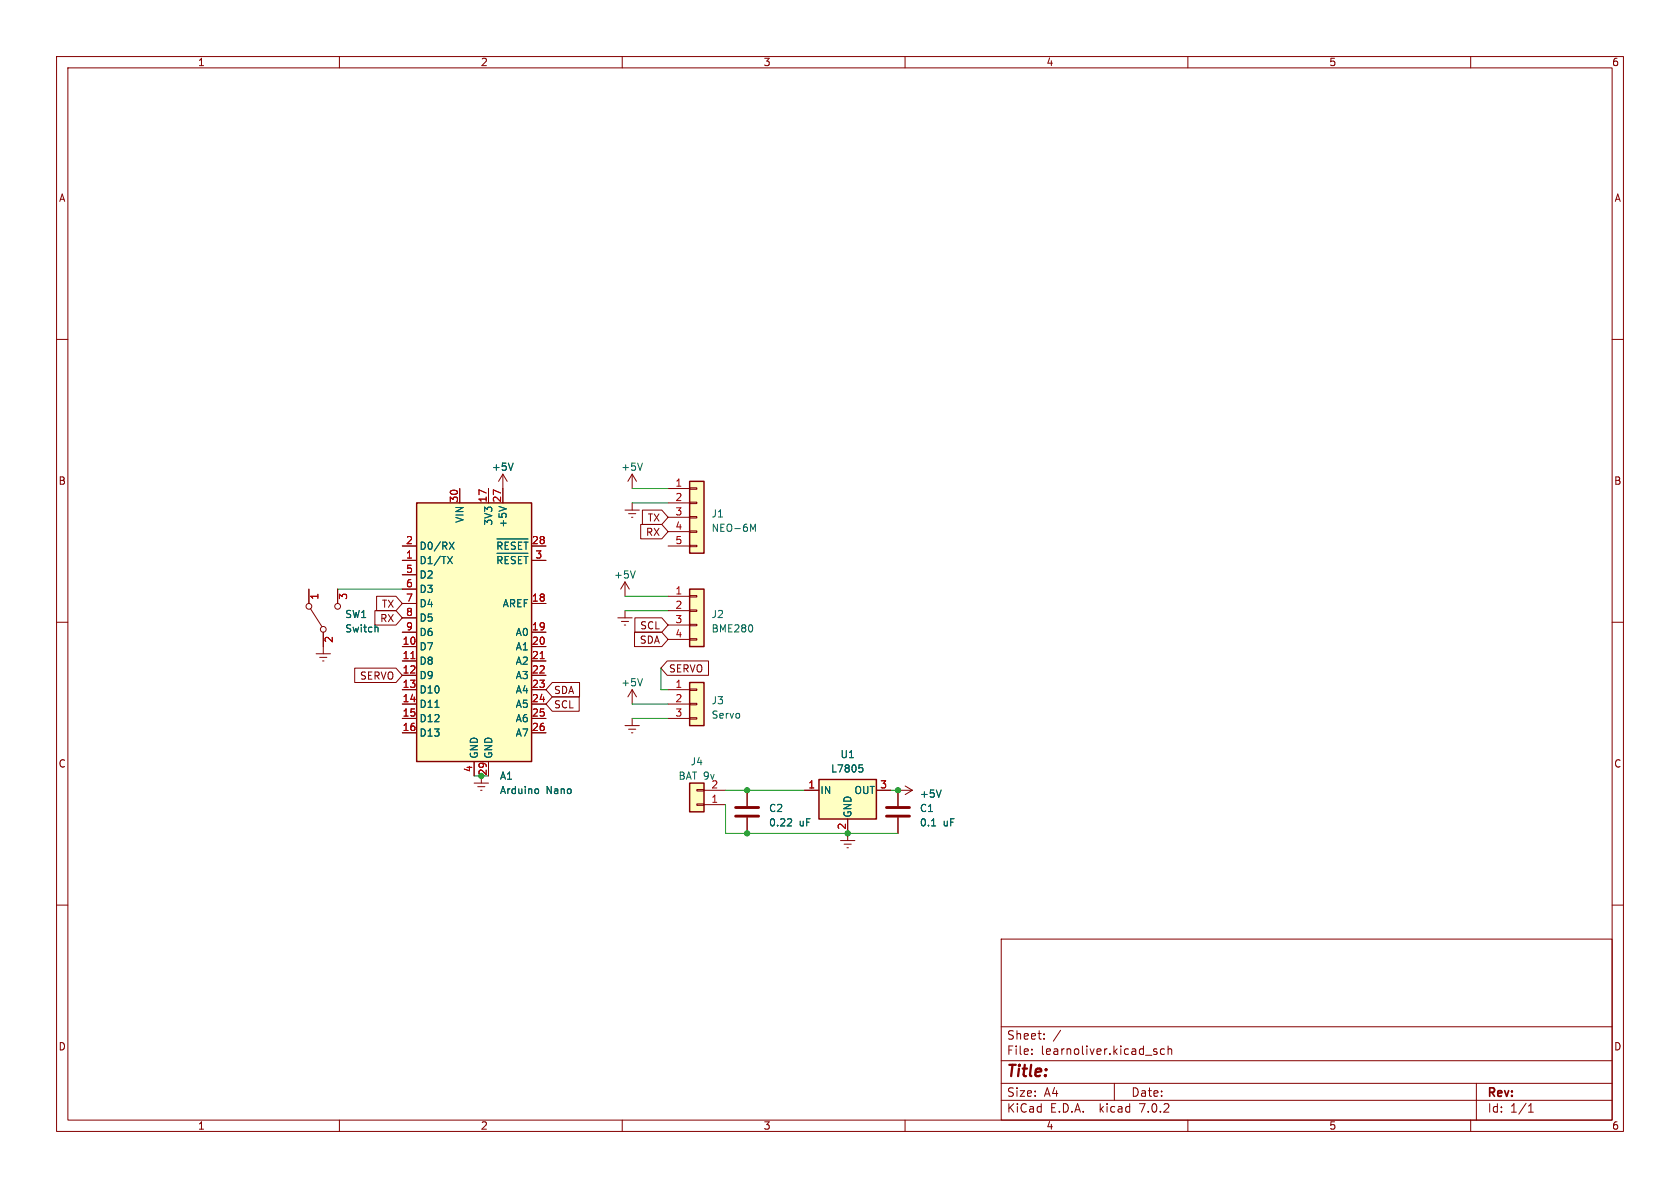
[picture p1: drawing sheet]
<svg xmlns="http://www.w3.org/2000/svg" width="297mm" height="210mm" viewBox="0 0 297 210" stroke-linecap="round" stroke-linejoin="round" font-family="sans-serif">
<g fill="none" stroke="#840000" stroke-width=".18">
<path d="M10 10h277v190h-277zM12 12h273v186h-273zM60 10v2M110 10v2M160 10v2M210 10v2M260 10v2M10 60h2M285 60h2M71.1 96.5h2.6M71.1 99.1h2.6M81.3 86.4v2.5"/>
<path d="M86.4 86.4v2.5M88.9 83.8v5.1M88.9 83.8l-.8 1.3M88.9 83.8l.8 1.3M94 96.5h2.5M94 99.1h2.5M110.5 90.2h2.5M111.1 90.8h1.3M111.6 91.4h.3M111.8 83.8v2.6M111.8 88.9v1.3M111.8 83.8l-.8 1.3"/>
<path d="M111.8 83.8l.7 1.3M113.3 92.7h3.7l1.1 1.3-1.1 1.3h-3.7zM113.6 90.2h3.4l1.1 1.2-1.1 1.3h-3.4zM118.1 86.4h3.8M118.1 88.9h3.8M118.1 91.4h3.8M118.1 94h3.8M118.1 96.5h3.8M121.9 96.4h1.3v.2h-1.3zM121.9 93.9h1.3v.2h-1.3zM121.9 91.3h1.3v.3h-1.3zM121.9 88.8h1.3v.2h-1.3z"/>
<path d="M121.9 86.2h1.3v.3h-1.3zM10 110h2M54.6 104.1v2.6M54.9 107.6l2 3.1M55.9 115.6h2.5M56.5 116.2h1.3M57 116.8h.3M57.1 111.8v3.8M59.7 104.1v2.6M62.7 118.1h7.3l1.1 1.3-1.1 1.3h-7.3zM66.3 107.9h3.7l1.1 1.3-1.1 1.3h-3.7zM66.6 105.4h3.4l1.1 1.3-1.1 1.3h-3.4z"/>
<path d="M71.1 109.2h2.6M71.1 114.3h2.6M71.1 116.8h2.6M71.1 119.4h2.6M71.1 106.7h2.6M71.1 111.8h2.6M71.1 101.6h2.6M71.1 104.1h2.6M94 114.3h2.5M94 116.8h2.5M94 119.4h2.5M94 106.7h2.5"/>
<path d="M94 111.8h2.5M109.2 109.2h2.6M109.9 109.9h1.2M110.4 110.5h.2M110.5 102.9v2.5M110.5 108v1.2M110.5 102.9l-.8 1.2M110.5 102.9l.8 1.2M112.2 111.8h4.8l1.1 1.2-1.1 1.3h-4.8zM112.2 109.2h4.8l1.1 1.3-1.1 1.3h-4.8zM118 116.8h7.3v2.6h-7.3l-1.2-1.3zM118.1 105.4h3.8"/>
<path d="M118.1 108h3.8M118.1 110.5h3.8M118.1 113h3.8M121.9 112.9h1.3v.3h-1.3zM121.9 110.4h1.3v.2h-1.3zM121.9 107.8h1.3v.3h-1.3zM121.9 105.3h1.3v.2h-1.3zM285 110h2M71.1 121.9h2.6M71.1 124.5h2.6M71.1 127h2.6M71.1 129.5h2.6"/>
<path d="M83.8 138.4h2.6M83.8 134.6v2.6M84.5 139.1h1.2M85 139.7h.2M85.1 137.2v1.2M86.4 134.6v2.6M94 121.9h2.5M94 124.5h2.5M94 127h2.5M94 129.5h2.5M97.6 120.6h4.9v2.6h-4.9l-1.1-1.3zM97.6 123.2h4.8v2.5h-4.8l-1.1-1.2z"/>
<path d="M110.5 128.3h2.5M111.1 128.9h1.3M111.6 129.5h.3M111.8 121.9l-.8 1.3M111.8 121.9v2.6M111.8 127v1.3M111.8 121.9l.7 1.3M118.1 121.9h3.8M118.1 124.5h3.8M118.1 127h3.8M121.9 126.9h1.3v.2h-1.3zM121.9 124.3h1.3v.3h-1.3z"/>
<path d="M121.9 121.8h1.3v.2h-1.3zM123.2 139.6h1.3v.2h-1.3zM124.5 139.7h3.8M132.1 139.7v2.8M142.2 139.7h2.6M154.9 139.7h2.6M160 138.9l1.3 .8M161.3 139.7h-2.6v2.8M161.3 139.7l-1.3 .8M10 160h2M123.2 142.1h1.3v.3h-1.3zM124.5 142.2h3.8"/>
<path d="M132.1 144.5v2.8M148.6 148.6h2.5M149.2 149.2h1.3M149.7 149.9h.3M149.9 144.8v3.8M158.7 144.5v2.8M285 160h2M177 166h108v32h-108zM60 198v2M110 198v2M160 198v2M177 194.5h108"/>
<path d="M177 191.5h108M177 187.5h108M177 181.5h108M182.4 186.3v.1M182.4 185.5v.1M184.6 183.6v.1M184.6 182.8v.1M197 191.5v3M204 185.8l.4 .1 .2 .2-.1 .2-.4 .1M204 185.5h.5M205.9 185.5l-.5-.1-.3 .3v.4l.2 .2h.6M206.5 185.5l.2-.1 .4 .1v.9"/>
<path d="M206.5 184.9v1.5M210 198v2M260 198v2M261 191.5v6.5M270.2 196.6h.9M270.2 195.5l.4-.4v1.5"/>
<circle cx="54.6" cy="107.2" r=".51"/>
<circle cx="57.2" cy="111.3" r=".51"/>
<circle cx="59.7" cy="107.2" r=".51"/>
</g>
<g fill="#ffffc2" stroke="#ffffc2" stroke-width=".18">
<path d="M121.9 104.1h2.6v10.2h-2.6z"/>
<path d="M144.8 137.8h10.1v7h-10.1z"/>
<path d="M121.9 85.1h2.6v12.7h-2.6z"/>
<path d="M121.9 138.4h2.6v5.1h-2.6z"/>
<path d="M121.9 120.7h2.6v7.6h-2.6z"/>
<path d="M73.7 88.9h20.3v45.7h-20.3z"/>
</g>
<path d="M73.7 88.9h20.3v45.7h-20.3zM121.9 85.1h2.6v12.7h-2.6zM121.9 104.1h2.6v10.2h-2.6zM121.9 138.4h2.6v5.1h-2.6zM121.9 120.7h2.6v7.6h-2.6zM144.8 137.8h10.1v7h-10.1z" fill="none" stroke="#840000" stroke-width=".25"/>
<g fill="none" stroke="#006464" stroke-width=".18">
<path d="M79.1 98.4l.9 1.2M79.4 95.8l.9 1.3M80 98.4l-.9 1.2M80.3 95.8l-.9 1.3M87.9 95.3h5.4M87.9 97.8h5.4M88 98.4v1.2M88.2 89.5l1.3 .5M88.8 96.1l-.3-.3h-.5v1.3M89.3 98.4v1.2M89.9 95.8h-.6v1.3M90.7 81.9l-.4 1.2"/>
<path d="M91.1 95.9l-.5-.1-.2 .3M91.7 98.4v1.2M92.3 95.8h-.6v1.3M92.6 95.8h.8M93 95.8v1.3M93 98.4v1.2M113.6 81.9l-.4 1.2M132.7 92.7l.4 .9 .4-.9v1.2M66.7 110.9l.1 .1v.7M112.3 100.9l-.4 1.3M113.6 120l-.4 1.2M94.8 139.4l.3 .1 .1 .2v.5l-.4 .1"/>
<path d="M151.9 135.2h.6M152.3 135.7l.3 .2v.3l-.3 .3M166.4 139.7l-.4 1.2M139.8 144.8l.2 .2-.1 .3-.7 .7h.8M164.7 146h.7"/>
</g>
<path d="M130 144.3h4.1M130 142.7h4.1M156.7 144.3h4.1M156.7 142.7h4.1" fill="none" stroke="#840000" stroke-width=".51"/>
<path d="M72.6 116.4h.8M95.5 116.4h.7" fill="none" stroke="#a90000" stroke-width=".18"/>
<path d="M111.8 86.4h6.3M111.8 88.9h6.3M59.7 104.1h11.4M110.5 108h7.6M110.5 105.4h7.6M116.8 118.1v3.8h1.3M83.8 137.2h1.3M111.8 127h6.3M111.8 124.5h6.3M128.3 139.7h13.9M157.5 139.7h1.2M128.3 142.2v5.1h30.4" fill="none" stroke="#009600" stroke-width=".18"/>
<g fill="#009600" stroke="#009600" stroke-width=".18">
<circle cx="149.9" cy="147.3" r=".46"/>
<circle cx="158.7" cy="139.7" r=".46"/>
<circle cx="132.1" cy="139.7" r=".46"/>
<circle cx="132.1" cy="147.3" r=".46"/>
</g>
<text font-size="2.8" fill="#840000" x="178" y="190.8">Title:</text>
<g font-size="2.1" fill="#840000">
<text x="178" y="183.9">Sheet:</text>
<text x="186.2" y="183.9">/</text>
<text x="178" y="186.6">File:</text>
<text x="184" y="186.6">learnoliver.kicad_sch</text>
<text x="178" y="196.8">KiCad</text>
<text x="178" y="194">Size:</text>
<text x="184.6" y="194">A4</text>
<text x="185.7" y="196.8">E.D.A.</text>
<text x="194.4" y="196.8">kicad</text>
<text x="200" y="194">Date:</text>
<text x="201.5" y="196.8">7.0.2</text>
<text x="263" y="194.2">Rev:</text>
<text x="263" y="196.8">Id:</text>
<text x="267" y="196.8">1/1</text>
</g>
<g font-size="1.8" fill="#840000">
<text x="35" y="11.8">1</text>
<text x="85" y="11.8">2</text>
<text x="135" y="11.8">3</text>
<text x="185" y="11.8">4</text>
<text x="235" y="11.8">5</text>
<text x="285" y="11.8">6</text>
<text x="10.4" y="35.8">A</text>
<text x="285.4" y="35.8">A</text>
<text x="10.3" y="85.8">B</text>
<text x="285.3" y="85.8">B</text>
<text x="114.1" y="94.9">RX</text>
<text x="114.4" y="92.4">TX</text>
<text x="67.4" y="107.6">TX</text>
<text x="67.1" y="110.1">RX</text>
<text x="113" y="113.9">SDA</text>
<text x="113" y="111.4">SCL</text>
<text x="118.3" y="119">SERVO</text>
<text x="63.5" y="120.3">SERVO</text>
<text x="97.9" y="122.8">SDA</text>
<text x="97.9" y="125.4">SCL</text>
<text x="10.3" y="135.8">C</text>
<text x="285.3" y="135.8">C</text>
<text x="10.3" y="185.8">D</text>
<text x="285.3" y="185.8">D</text>
<text x="35" y="199.8">1</text>
<text x="85" y="199.8">2</text>
<text x="135" y="199.8">3</text>
<text x="185" y="199.8">4</text>
<text x="235" y="199.8">5</text>
<text x="285" y="199.8">6</text>
</g>
<g font-size="1.8" fill="#006464">
<text x="86.9" y="83.4">+5V</text>
<text x="109.8" y="83.4">+5V</text>
<text x="82.1" y="92.6" transform="rotate(-90 82.1 92.6)">VIN</text>
<text x="87.2" y="93" transform="rotate(-90 87.2 93)">3V3</text>
<text x="89.7" y="93.4" transform="rotate(-90 89.7 93.4)">+5V</text>
<text x="125.7" y="91.6">J1</text>
<text x="125.7" y="94.2">NEO-6M</text>
<text x="74.2" y="99.9">D1/TX</text>
<text x="74.2" y="97.3">D0/RX</text>
<text x="87.6" y="98">~{RESET}</text>
<text x="87.6" y="100.5">~{RESET}</text>
<text x="74.2" y="102.4">D2</text>
<text x="74.2" y="105">D3</text>
<text x="74.2" y="107.5">D4</text>
<text x="88.7" y="107.5">AREF</text>
<text x="108.5" y="102.4">+5V</text>
<text x="61" y="109.4">SW1</text>
<text x="61" y="112">Switch</text>
<text x="74.2" y="110">D5</text>
<text x="74.2" y="112.6">D6</text>
<text x="91" y="112.6">A0</text>
<text x="125.7" y="109.4">J2</text>
<text x="125.7" y="112">BME280</text>
<text x="74.2" y="115.1">D7</text>
<text x="74.2" y="117.7">D8</text>
<text x="91" y="115.1">A1</text>
<text x="91" y="117.7">A2</text>
<text x="74.2" y="120.2">D9</text>
<text x="74.2" y="122.7">D10</text>
<text x="74.2" y="125.3">D11</text>
<text x="91" y="120.2">A3</text>
<text x="91" y="122.7">A4</text>
<text x="91" y="125.3">A5</text>
<text x="109.8" y="121.5">+5V</text>
<text x="125.7" y="124.7">J3</text>
<text x="74.2" y="127.8">D12</text>
<text x="74.2" y="130.4">D13</text>
<text x="91" y="127.8">A6</text>
<text x="91" y="130.4">A7</text>
<text x="125.7" y="127.2">Servo</text>
<text x="84.6" y="134.1" transform="rotate(-90 84.6 134.1)">GND</text>
<text x="87.2" y="134.1" transform="rotate(-90 87.2 134.1)">GND</text>
<text x="88.3" y="138">A1</text>
<text x="119.9" y="138">BAT 9v</text>
<text x="122" y="135.4">J4</text>
<text x="146.9" y="136.7">L7805</text>
<text x="148.5" y="134.2">U1</text>
<text x="88.3" y="140.5">Arduino</text>
<text x="96.5" y="140.5">Nano</text>
<text x="135.9" y="143.7">C2</text>
<text x="145" y="140.5">IN</text>
<text x="150.9" y="140.5">OUT</text>
<text x="162.6" y="143.7">C1</text>
<text x="162.6" y="141.2">+5V</text>
<text x="135.9" y="146.2">0.22</text>
<text x="141.2" y="146.2">uF</text>
<text x="150.7" y="144.5" transform="rotate(-90 150.7 144.5)">GND</text>
<text x="162.6" y="146.2">0.1</text>
<text x="166.7" y="146.2">uF</text>
</g>
<g font-size="1.8" fill="#a90000">
<text x="81" y="88.9" transform="rotate(-90 81 88.9)">30</text>
<text x="86.1" y="88.9" transform="rotate(-90 86.1 88.9)">17</text>
<text x="88.6" y="88.9" transform="rotate(-90 88.6 88.9)">27</text>
<text x="119.3" y="86.1">1</text>
<text x="119.3" y="88.6">2</text>
<text x="119.3" y="91.2">3</text>
<text x="119.3" y="93.7">4</text>
<text x="71.7" y="98.8">1</text>
<text x="71.7" y="96.3">2</text>
<text x="71.7" y="101.3">5</text>
<text x="94" y="96.3">28</text>
<text x="94.6" y="98.8">3</text>
<text x="119.3" y="96.3">5</text>
<text x="56.5" y="106.1" transform="rotate(-90 56.5 106.1)">1</text>
<text x="61.6" y="106.1" transform="rotate(-90 61.6 106.1)">3</text>
<text x="71.7" y="103.9">6</text>
<text x="71.7" y="106.4">7</text>
<text x="94" y="106.4">18</text>
<text x="119.3" y="105.2">1</text>
<text x="119.3" y="107.7">2</text>
<text x="59.1" y="113.7" transform="rotate(-90 59.1 113.7)">2</text>
<text x="71.7" y="109">8</text>
<text x="71.7" y="111.5">9</text>
<text x="94" y="111.5">19</text>
<text x="119.3" y="110.2">3</text>
<text x="119.3" y="112.8">4</text>
<text x="71.1" y="114">10</text>
<text x="71.1" y="116.6">11</text>
<text x="71.1" y="119.1">12</text>
<text x="94" y="114">20</text>
<text x="94" y="116.6">21</text>
<text x="94" y="119.1">22</text>
<text x="71.1" y="121.7">13</text>
<text x="71.1" y="124.2">14</text>
<text x="94" y="121.7">23</text>
<text x="94" y="124.2">24</text>
<text x="119.3" y="121.7">1</text>
<text x="119.3" y="124.2">2</text>
<text x="71.1" y="126.7">15</text>
<text x="71.1" y="129.3">16</text>
<text x="94" y="126.7">25</text>
<text x="94" y="129.3">26</text>
<text x="119.3" y="126.7">3</text>
<text x="83.6" y="136.6" transform="rotate(-90 83.6 136.6)">4</text>
<text x="125.7" y="142">1</text>
<text x="125.7" y="139.4">2</text>
<text x="142.8" y="139.4">1</text>
<text x="155.5" y="139.4">3</text>
<text x="149.6" y="146.7" transform="rotate(-90 149.6 146.7)">2</text>
</g>
<text font-size="1.8" fill="#009600" x="86.1" y="137.2" transform="rotate(-90 86.1 137.2)">29</text>
</svg>
